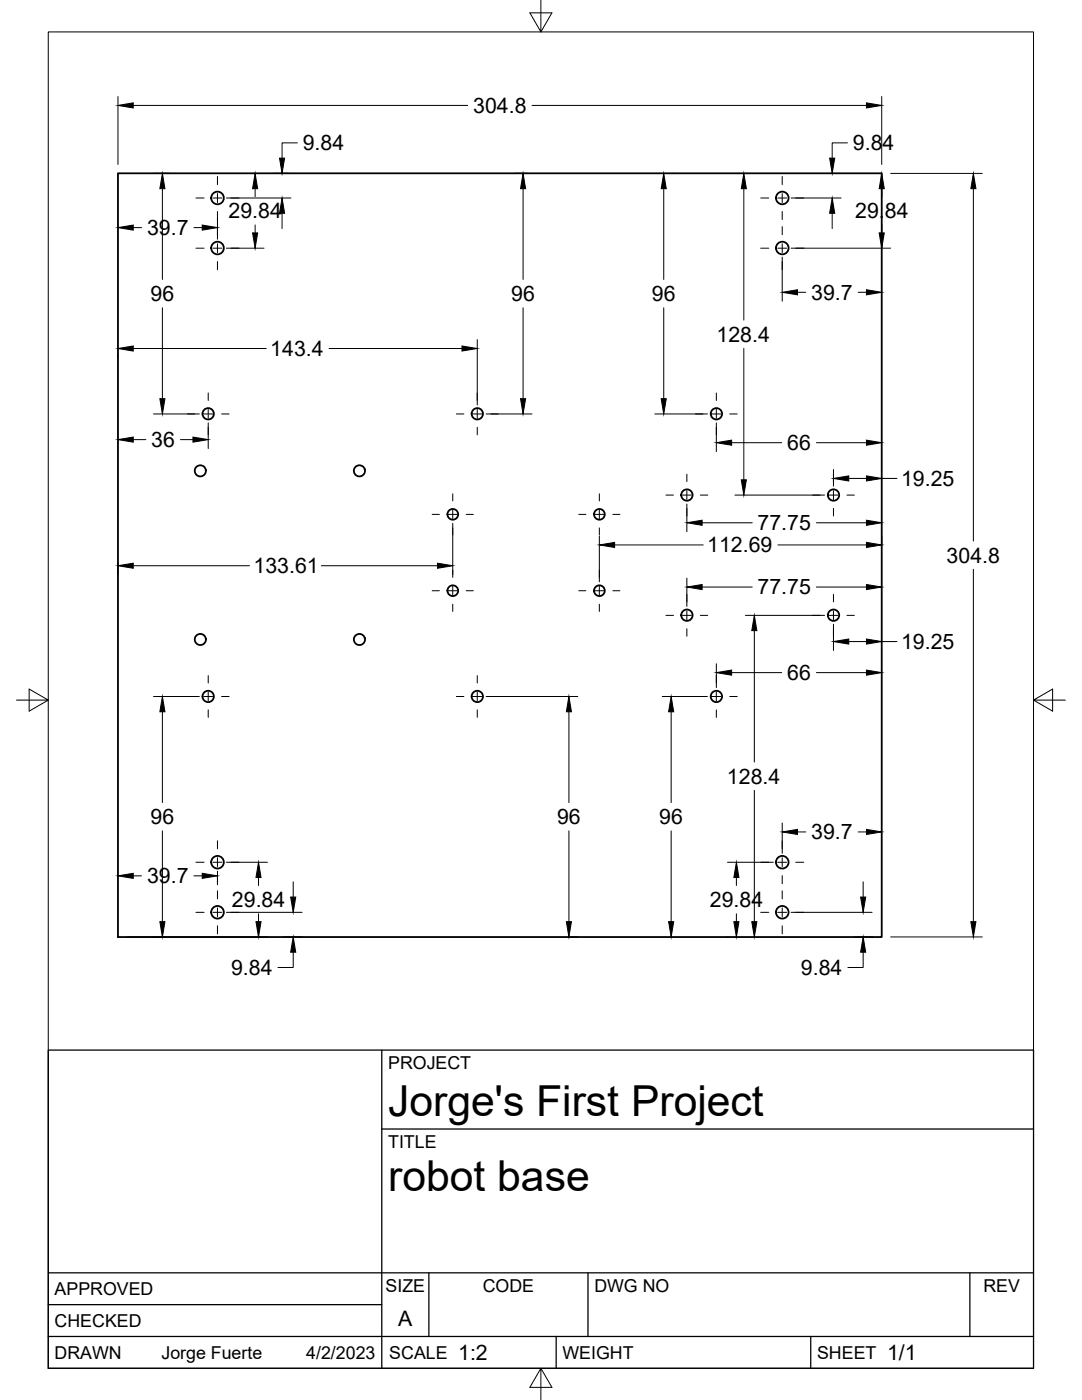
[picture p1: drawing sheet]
<svg xmlns="http://www.w3.org/2000/svg" width="216mm" height="279mm" viewBox="0 0 216 279" stroke-linecap="round" stroke-linejoin="round" font-family="sans-serif">
<!-- layer: Visible -->
<g fill="none" stroke="#000" stroke-width=".36">
<path d="M23.5 34.6h152.4v152.4h-152.4z"/>
<circle cx="43.4" cy="39.5" r="1.26"/>
<circle cx="156.1" cy="39.5" r="1.26"/>
<circle cx="43.4" cy="49.5" r="1.26"/>
<circle cx="156.1" cy="49.5" r="1.26"/>
<circle cx="40" cy="94" r="1.11"/>
<circle cx="41.5" cy="82.6" r="1.13"/>
<circle cx="71.7" cy="94" r="1.11"/>
<circle cx="95.2" cy="82.6" r="1.13"/>
<circle cx="137.1" cy="98.8" r="1.13"/>
<circle cx="142.9" cy="82.6" r="1.13"/>
<circle cx="166.3" cy="98.8" r="1.13"/>
<circle cx="90.4" cy="102.6" r="1.07"/>
<circle cx="90.4" cy="117.9" r="1.07"/>
<circle cx="119.6" cy="102.6" r="1.07"/>
<circle cx="119.6" cy="117.9" r="1.07"/>
<circle cx="40" cy="127.6" r="1.11"/>
<circle cx="41.5" cy="139" r="1.13"/>
<circle cx="71.7" cy="127.6" r="1.11"/>
<circle cx="95.2" cy="139" r="1.13"/>
<circle cx="137.1" cy="122.8" r="1.13"/>
<circle cx="142.9" cy="139" r="1.13"/>
<circle cx="166.3" cy="122.8" r="1.13"/>
<circle cx="43.4" cy="172.1" r="1.26"/>
<circle cx="156.1" cy="172.1" r="1.26"/>
<circle cx="43.4" cy="182.1" r="1.26"/>
<circle cx="156.1" cy="182.1" r="1.26"/>
</g>
<!-- layer: Border -->
<path d="M9.6 6.4h196.6v266.7h-196.6zM107.9 0v6.4l-2.2-3.8h4.4l-2.2 3.8M3.3 139.7h6.3l-3.8-2.2v4.4l3.8-2.2M206.2 139.7l3.8 2.2v-4.4l-3.8 2.2h6.4M107.9 273.1l2.2 3.8h-4.4l2.2-3.8v6.3" fill="none" stroke="#000" stroke-width=".2"/>
<!-- layer: Titleblock -->
<path d="M9.6 209.6h196.6v63.5h-196.6zM76.2 209.6v63.5M76.2 225.3h130M9.6 254h196.6M85.6 254v12.7M117.3 254v12.7M193.5 254v12.7M9.6 266.7h196.6M9.6 260.4h66.6M111 266.7v6.4M161.8 266.7v6.4" fill="none" stroke="#000" stroke-width=".25"/>
<!-- layer: Smart Centers -->
<g fill="none" stroke="#000" stroke-width=".2">
<path d="M39.1 39.5h1.6M42.5 39.5h1.8M43.4 35.2v1.7M43.4 38.6v1.8M46.1 39.5h1.6M151.8 39.5h1.6M155.2 39.5h1.8M156.1 35.2v1.7M156.1 38.6v1.8M158.8 39.5h1.6M39.1 49.5h1.6M42.5 49.5h1.8"/>
<path d="M43.4 42.2v1.6M43.4 45.2v1.6M43.4 48.6v1.8M43.4 52.2v1.6M46.1 49.5h1.6M151.8 49.5h1.6M155.2 49.5h1.8M156.1 42.2v1.6M156.1 45.2v1.6M156.1 48.6v1.8M156.1 52.2v1.6M158.8 49.5h1.6"/>
<path d="M41.6 78.4v1.5M95.2 78.4v1.5M142.9 78.4v1.5M37.4 82.6h1.5M40.7 82.6h1.7M41.6 81.7v1.8M41.6 85.3v1.5M44.2 82.6h1.5M90.3 98.6v1.4M91.1 82.6h1.5M94.3 82.6h1.8M95.2 81.7v1.8"/>
<path d="M95.2 85.3v1.5M97.9 82.6h1.5M119.6 98.6v1.4M132.9 98.8h1.5M136.2 98.8h1.7M137.1 94.6v1.5M137.1 97.9v1.8M138.8 82.6h1.5M139.7 98.8h1.5M142 82.6h1.8M142.9 81.7v1.8M142.9 85.3v1.5"/>
<path d="M145.6 82.6h1.5M162.1 98.8h1.5M165.4 98.8h1.8M166.3 94.6v1.5M166.3 97.9v1.8M169 98.8h1.5M86.2 117.9h1.5M86.2 102.7h1.5M89.5 117.9h1.7M89.5 102.7h1.7M90.3 101.8v1.7M90.3 105.3v1.5"/>
<path d="M90.3 113.8v1.4M90.3 117v1.8M93 117.9h1.4M93 102.7h1.4M115.5 117.9h1.4M115.5 102.7h1.4M118.7 117.9h1.8M118.7 102.7h1.8M119.6 101.8v1.7M119.6 105.3v1.5M119.6 113.8v1.4M119.6 117v1.8"/>
<path d="M122.3 117.9h1.4M122.3 102.7h1.4M137.1 101.5v1.5M137.1 118.6v1.5M166.3 101.5v1.5M166.3 118.6v1.5M37.4 139h1.5M40.7 139h1.7M41.6 134.8v1.5M41.6 138.1v1.8M44.2 139h1.5M90.3 120.6v1.4"/>
<path d="M91.1 139h1.5M94.3 139h1.8M95.2 134.8v1.5M95.2 138.1v1.8M97.9 139h1.5M119.6 120.6v1.4M132.9 122.8h1.5M136.2 122.8h1.7M137.1 121.9v1.8M137.1 125.5v1.5M138.8 139h1.5M139.7 122.8h1.5"/>
<path d="M142 139h1.8M142.9 134.8v1.5M142.9 138.1v1.8M145.6 139h1.5M162.1 122.8h1.5M165.4 122.8h1.8M166.3 121.9v1.8M166.3 125.5v1.5M169 122.8h1.5M41.6 141.7v1.5M95.2 141.7v1.5M142.9 141.7v1.5"/>
<path d="M39.1 172.1h1.6M42.5 172.1h1.8M43.4 167.8v1.6M43.4 171.2v1.8M43.4 174.8v1.6M43.4 177.8v1.6M46.1 172.1h1.6M151.8 172.1h1.6M155.2 172.1h1.8M156.1 167.8v1.6M156.1 171.2v1.8M156.1 174.8v1.6"/>
<path d="M156.1 177.8v1.6M158.8 172.1h1.6M39.1 182.1h1.6M42.5 182.1h1.8M43.4 181.2v1.8M43.4 184.8v1.6M46.1 182.1h1.6M151.8 182.1h1.6M155.2 182.1h1.8M156.1 181.2v1.8M156.1 184.8v1.6M158.8 182.1h1.6"/>
</g>
<!-- layer: FD_Dimensions -->
<g fill="none" stroke="#000" stroke-width=".2">
<path d="M23.5 19.3v13.5M175.9 19.3v13.5M26.6 21h66.7M30.6 34.6h3.1M32.4 37.7v18.1M45.2 39.5h12.9M50.9 37.7v1.5M54.5 34.6h2.9M59.3 28.5h-3v3.1M102.6 34.6h2.7M104.4 37.7v18.1M106.2 21h66.7"/>
<path d="M132.4 37.7v18.1M134.2 34.6h.1M148.4 37.7v26.2M157.9 39.5h9.9M169.1 28.5h-3v3.1M175.9 37.7v1.5M177.7 34.6h18.3M194.2 37.7v70.3M26.6 45.4h1.6M38.7 45.4h1.6M43.4 43.6v4.2M45.2 49.5h7.5"/>
<path d="M50.9 44.9v1.6M56.3 42.6v3M156.1 51.3v8.8M157.9 49.5h19.8M159.1 58.3h1.7M166.1 42.6v3M171.2 58.3h1.7M175.9 44.9v1.6M23.5 70.8v.5M26.6 69.6h26.5M32.4 61.4v18.2M65.7 69.6h26.5"/>
<path d="M95.2 67.8v13M104.4 61.4v18.2M132.4 61.4v18.2M148.4 69.5v26.3M26.6 87.7h2.5M30.6 82.6h9.2M36 87.7h2.5M41.6 84.4v5.1M97 82.6h9.2M130.7 82.6h10.5M142.9 84.4v5.7M146 88.3h10"/>
<path d="M146.6 98.8h17.9M162.9 88.3h10M166.3 93.7v3.3M169.4 95.5h3.5M175.9 95.5h3.1M23.5 112.2v2.5M26.6 112.9h23.2M64.1 112.9h23.2M90.3 104.4v10.3M119.6 107v9.1M122.6 108.8h17.7M137.1 100.6v5.5"/>
<path d="M137.1 115.4v5.6M140.1 104.3h10M140.1 117.2h10M155.2 108.8h17.7M162.9 104.3h10M162.9 117.2h10M175.9 107v1.8M194.2 113.6v70.3M30.6 139h9.2M97 139h18.3M132.1 139h9.1M142.9 132.5v4.7"/>
<path d="M146 134.2h10M148.7 122.8h15.8M150.5 125.9v26.2M162.9 134.2h10M166.3 124.6v5.2M169.4 128h3.5M175.9 128h3.1M32.4 142v18.2M113.5 142v18.2M133.9 142v18.2M150.5 157.7v26.2M26.6 174.8h1.6"/>
<path d="M32.4 165.8v18.1M38.7 174.8h1.6M43.4 173.9v2.7M45.2 172.1h8.2M51.6 175.1v1.6M58.5 176v3M113.5 165.8v18.1M133.9 165.8v18.1M145.2 172.1h9.1M146.9 175.1v1.6M156.1 164.3v6M159.1 166h1.7"/>
<path d="M171.2 166h1.7M172.2 176v3M25.3 187h28.1M45.2 182.1h15.1M51.6 182.4v1.5M56.6 187h3.7M58.5 190v3.1h-3M113.9 187h1.4M145.2 187h.2M146.9 182.4v1.5M157.9 182.1h16.1M170.5 187h3.7"/>
<path d="M172.2 190v3.1h-3M177.7 187h18.3"/>
</g>
<g fill="#000" stroke="#000" stroke-width=".2">
<path d="M23.5 21l3.1-.5v1zM32.4 34.6l.5 3.1h-1zM50.9 34.6l.5 3.1h-1zM55.8 31.6h1l-.5 3zM104.4 34.6l.5 3.1h-1zM132.4 34.6l.5 3.1h-1zM148.4 34.6l.5 3.1h-1zM165.5 31.6h1.1l-.5 3zM172.9 20.5l3 .5-3 .5zM175.9 34.6l.5 3.1h-1zM194.2 34.6l.5 3.1h-1zM23.5 45.4l3.1-.5v1z"/>
<path d="M40.3 44.9l3.1 .5-3.1 .5zM50.4 46.5h1l-.5 3zM56.3 39.5l.5 3.1h-1zM156.1 58.3l3-.5v1zM166.1 39.5l.5 3.1h-1.1zM172.9 57.8l3 .5-3 .5zM175.4 46.5h1l-.5 3zM23.5 69.6l3.1-.6v1.1zM31.9 79.6h1l-.5 3zM92.2 69l3 .6-3 .5zM103.9 79.6h1l-.5 3zM131.9 79.6h1l-.5 3z"/>
<path d="M23.5 87.7l3.1-.5v1zM38.5 87.2l3.1 .5-3.1 .5zM142.9 88.3l3.1-.5v1.1zM147.9 95.8h1l-.5 3zM166.3 95.5l3.1-.5v1zM172.9 87.8l3 .5-3 .6zM172.9 95l3 .5-3 .5zM23.5 112.9l3.1-.5v1zM87.3 112.4l3 .5-3 .5zM119.6 108.8l3-.6v1.1zM137.1 104.3l3-.5v1zM137.1 117.2l3-.6v1.1z"/>
<path d="M172.9 108.2l3 .6-3 .5zM172.9 103.8l3 .5-3 .5zM172.9 116.6l3 .6-3 .5zM142.9 134.2l3.1-.5v1zM150.5 122.8l.5 3.1h-1zM166.3 128l3.1-.5v1zM172.9 133.7l3 .5-3 .5zM172.9 127.5l3 .5-3 .5zM32.4 139l.5 3h-1zM113.5 139l.5 3h-1zM133.9 139l.5 3h-1zM23.5 174.8l3.1-.5v1z"/>
<path d="M40.3 174.3l3.1 .5-3.1 .5zM51.6 172.1l.5 3h-1zM58 179h1l-.5 3.1zM146.9 172.1l.5 3h-1zM156.1 166l3-.5v1zM171.7 179h1l-.5 3.1zM172.9 165.5l3 .5-3 .5zM31.9 183.9h1l-.5 3.1zM51.1 183.9h1l-.5 3.1zM58.5 187l.5 3h-1zM113 183.9h1l-.5 3.1zM133.4 183.9h1l-.5 3.1z"/>
<path d="M146.4 183.9h1l-.5 3.1zM150 183.9h1l-.5 3.1zM172.2 187l.5 3h-1zM193.7 183.9h1l-.5 3.1z"/>
</g>
<g font-size="8.5">
<text x="77.4" y="222.8">Jorge's First Project</text>
<text x="77.4" y="237.8">robot base</text>
</g>
<g font-size="4.3">
<text x="94.4" y="22.5">304.8</text>
<text x="60.4" y="30">9.84</text>
<text x="170.2" y="30">9.84</text>
<text x="29.3" y="46.9">39.7</text>
<text x="45.6" y="43.6">29.84</text>
<text x="170.6" y="43.6">29.84</text>
<text x="161.9" y="59.8">39.7</text>
<text x="30" y="60.1">96</text>
<text x="102" y="60.1">96</text>
<text x="130.1" y="60.1">96</text>
<text x="53.9" y="71">143.4</text>
<text x="143" y="68.2">128.4</text>
<text x="30.2" y="89.2">36</text>
<text x="157.1" y="89.9">66</text>
<text x="179.8" y="97">19.25</text>
<text x="151.2" y="105.8">77.75</text>
<text x="141.1" y="110.3">112.69</text>
<text x="188.9" y="112.3">304.8</text>
<text x="50.6" y="114.4">133.61</text>
<text x="151.2" y="118.6">77.75</text>
<text x="179.8" y="129.5">19.25</text>
<text x="157.1" y="135.7">66</text>
<text x="145.1" y="156.4">128.4</text>
<text x="30" y="164.5">96</text>
<text x="111.2" y="164.5">96</text>
<text x="131.6" y="164.5">96</text>
<text x="161.9" y="167.5">39.7</text>
<text x="29.3" y="176.3">39.7</text>
<text x="46.3" y="181">29.84</text>
<text x="141.6" y="181">29.84</text>
<text x="46.1" y="194.6">9.84</text>
<text x="159.8" y="194.6">9.84</text>
<text x="79.5" y="264.5">A</text>
<text x="91.4" y="271.4">1:2</text>
<text x="177" y="271.4">1/1</text>
</g>
<g font-size="3.5">
<text x="77.4" y="213.4">PROJECT</text>
<text x="77.4" y="229.1">TITLE</text>
<text x="76.9" y="257.8">SIZE</text>
<text x="96.3" y="257.8">CODE</text>
<text x="118.6" y="257.8">DWG NO</text>
<text x="196.2" y="257.8">REV</text>
<text x="10.9" y="258.5">APPROVED</text>
<text x="10.9" y="264.8">CHECKED</text>
<text x="10.9" y="271.2">DRAWN</text>
<text x="32.2" y="271.2">Jorge Fuerte</text>
<text x="61.1" y="271.2">4/2/2023</text>
<text x="77.7" y="271.2">SCALE</text>
<text x="112.2" y="271.2">WEIGHT</text>
<text x="163" y="271.2">SHEET</text>
</g>
</svg>
